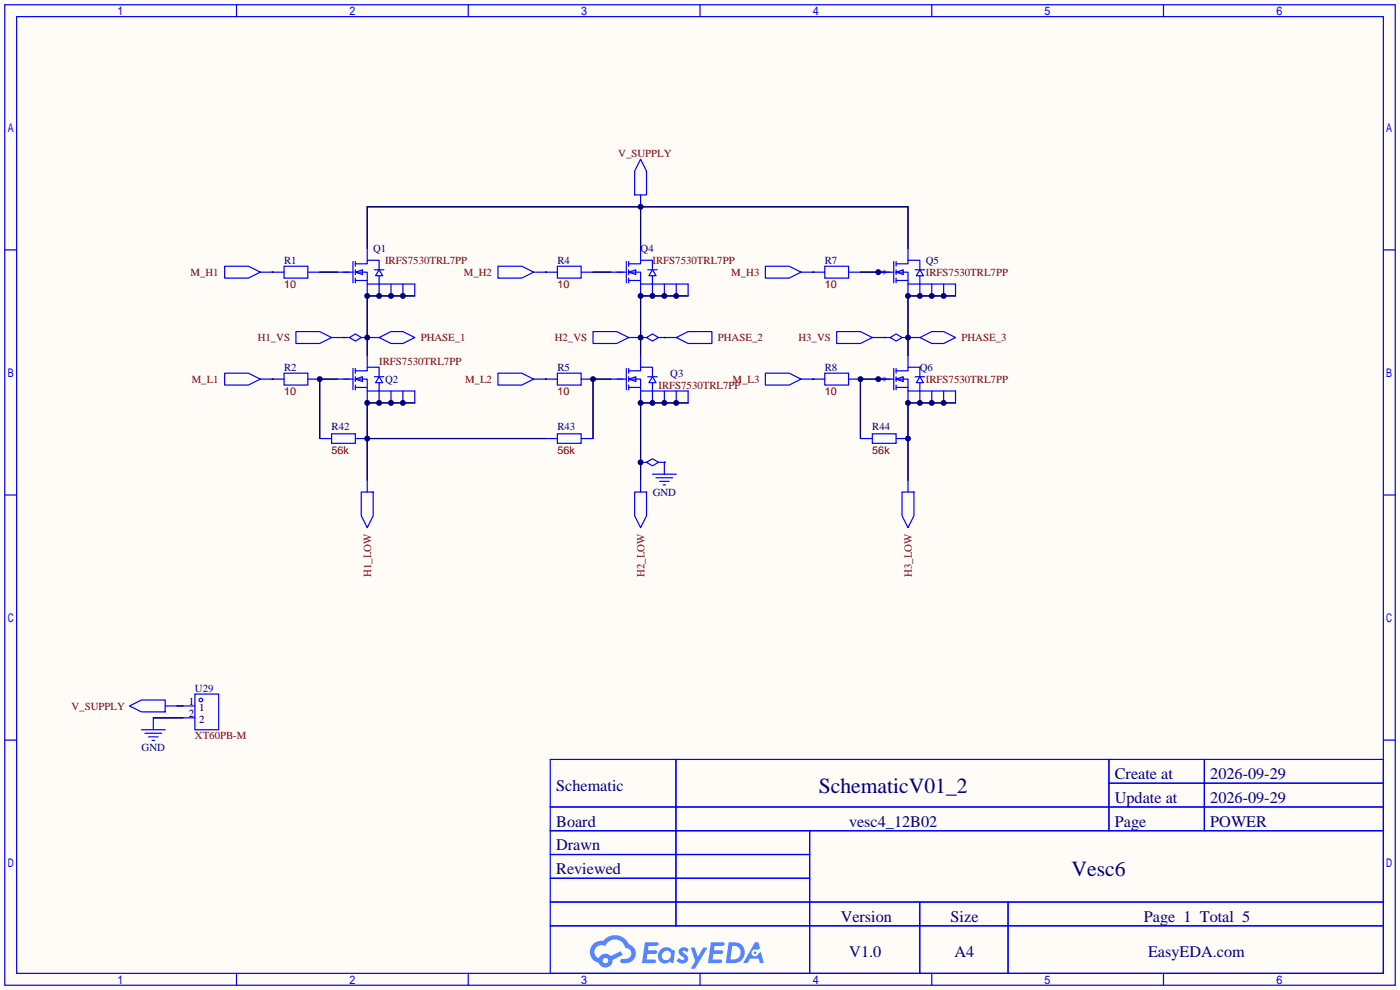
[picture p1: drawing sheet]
<svg xmlns="http://www.w3.org/2000/svg" width="299mm" height="212mm" viewBox="0 0 299 212" stroke-linecap="round" stroke-linejoin="round" font-family="sans-serif">
<path d="M0 0h299.2v211.6h-299.2z" fill="#fffcf7"/>
<g fill="#999">
<circle cx="189" cy="58.2" r=".51"/>
<circle cx="189" cy="81" r=".51"/>
</g>
<g fill="none" stroke="#00f" stroke-width=".25">
<path d="M1 1h297.2v209.6h-297.2zM3.6 3.6h292.1v204.4h-292.1zM50.5 1v2.6M100.1 1v2.6M149.6 1v2.6M199.1 1v2.6M248.7 1v2.6M1 53.4h2.6M295.7 53.4h2.5M1 105.8h2.6M295.7 105.8h2.5M1 158.2h2.6"/>
<path d="M295.7 158.2h2.5M117.6 162.3h178.1v45.7h-178.1zM117.6 172.5h178.1M117.6 177.5h178.1M144.5 162.3v35.6M173 177.5v30.5M237 162.3v15.2M237 167.4h58.7M257.4 162.3v15.2M117.6 182.6h55.4M117.6 192.8h178.1M117.6 187.7h55.4"/>
<path d="M117.6 197.9h178.1M196.6 192.8v15.2M215.4 192.8v15.2M50.5 208v2.6M100.1 208v2.6M149.6 208v2.6M199.1 208v2.6M248.7 208v2.6"/>
</g>
<g fill="#5487ff">
<path d="M145.3 202.7a1.3 1.3 0 0 1 1.9 .3l-.4 .6a.54 .54 0 0 0-.9-.2l.1 .2a1.34 1.34 0 0 1 .9 1.8 1.47 1.47 0 0 1-2.3-.1l.5-.6 .8 .5a.31 .31 0 0 0 .4-.3 .31 .31 0 0 0-.3-.4 1.12 1.12 0 0 1-.7-1.8z"/>
<path d="M147.6 202.5h.9l.6 2 1.2-2h.9l-2.7 4.6h-.9l1-1.7z"/>
<path d="M137.8 201.4h1.7a1.31 1.31 0 0 1 1.2 .2 .4 .4 0 0 1-.3 .5l-1.8 .1-.1 .9h1.6a.4 .4 0 0 1 .4 .4 .4 .4 0 0 1-.5 .4h-1.6l-.2 1.2h1.4a.46 .46 0 0 1 .5 0 .46 .46 0 0 1 .1 .5l-.4 .2h-2.6z"/>
<path d="M151.9 201.4h1.7a1.32 1.32 0 0 1 1.2 .2 .39 .39 0 0 1-.3 .5l-1.8 .1-.1 .9h1.6a.4 .4 0 0 1 .4 .4 .4 .4 0 0 1-.4 .4h-1.7l-.2 1.2h1.4a.46 .46 0 0 1 .5 0 .46 .46 0 0 1 .1 .5l-.4 .2h-2.6z"/>
<path d="M161.3 201.4h.8l.3 1.3-.6 .4a.75 .75 0 0 0-1.1 .3 .75 .75 0 0 0 .5 1 .75 .75 0 0 0 .9-.7l.5-.2 .6 2.3h-.8l-.3-.9h-1.8l-.5 .9h-1z"/>
<path d="M155.7 201.4l-.6 4.4h1.5a2.27 2.27 0 0 0 2.6-2.2 2.27 2.27 0 0 0-2.7-2.2zM156.5 202.1a1.5 1.5 0 0 1 1.8 1.6 1.5 1.5 0 0 1-1.9 1.4h-.3z"/>
<path d="M141.2 203a1.6 1.6 0 0 0-.3 2.3 1.6 1.6 0 0 0 2.3 .2l.7 .3 .3-2.4-.1-.3-.5-.1a1.58 1.58 0 0 0-2.4 0zM141.8 203.5a.98 .98 0 0 1 1.6 .4 .98 .98 0 0 1-1.1 1.3 .94 .94 0 0 1-.9-.7 .94 .94 0 0 1 .4-1z"/>
<path d="M126.8 201.8a2.37 2.37 0 0 0 1.1 4 1.54 1.54 0 0 0 1.8 1 1.54 1.54 0 0 0 1.2-1.6l2.2-1.1-.5-.8-2 1a1.57 1.57 0 0 0-2.7 .5 1.5 1.5 0 0 1-.7-2.1 1.5 1.5 0 0 1 2.2-.5 2.23 2.23 0 0 1 2.3-1.4 2.23 2.23 0 0 1 2 1.8 1.16 1.16 0 0 1 1.2 1.1 1.16 1.16 0 0 1-1.1 1.2h-.7a.47 .47 0 0 0-.5 .4 .47 .47 0 0 0 .4 .5 2.17 2.17 0 0 0 2.5-.9 2.17 2.17 0 0 0-.3-2.7l-.8-.4a3.2 3.2 0 0 0-5.5-.7l-1.1 .1zM128.8 205.3a.6 .6 0 0 1 1.2 0 .6 .6 0 0 1-1.2 0z"/>
<circle cx="161.4" cy="203.6" r=".28"/>
</g>
<g fill="none" stroke="#00f" stroke-width=".25">
<path d="M136.9 34l1.3 2.6v5.1h-2.6v-5.1zM48 56.9h5.1l2.5 1.3-2.5 1.2h-5.1zM55.6 58.2h5.1M60.7 56.9h5.1v2.5h-5.1zM65.8 58.2h2.5M72.1 58.2h3.3M75.4 55.9v4.6M75.9 58.2l1.6-.5v1zM75.9 56.4h2.6v-.8h2.5v2.1M75.9 58.2h2.6v2.5h2.5v-1.8M75.9 59.9h2.6M75.9 55.9v1"/>
<path d="M75.9 57.7v1M75.9 59.4v1.1M78.5 53.1v2.5M80 57.7h2M81 57.7l.8 1.2h-1.5zM106.4 56.9h5.1l2.5 1.3-2.5 1.2h-5.1zM114 58.2h5.1M119.1 56.9h5.1v2.5h-5.1zM124.2 58.2h2.5M130.6 58.2h3.3M133.9 55.9v4.6M134.4 58.2l1.5-.5v1z"/>
<path d="M134.4 56.4h2.5v-.8h2.5v2.1M134.4 58.2h2.5v2.5h2.5v-1.8M134.4 59.9h2.5M134.4 55.9v1M134.4 57.7v1M134.4 59.4v1.1M136.9 41.7v2.5M136.9 53.1v2.5M138.4 57.7h2.1M139.4 57.7l.8 1.2h-1.5zM163.6 56.9h5.1l2.5 1.3-2.5 1.2h-5.1zM171.2 58.2h5.1"/>
<path d="M176.3 56.9h5.1v2.5h-5.1zM181.4 58.2h2.5M187.7 58.2h3.3M191 55.9v4.6M191.5 58.2l1.5-.5v1zM191.5 56.4h2.6v-.8h2.5v2.1M191.5 58.2h2.6v2.5h2.5v-1.8M191.5 59.9h2.6M191.5 55.9v1M191.5 57.7v1M191.5 59.4v1.1M194.1 53.1v2.5"/>
<path d="M195.6 57.7h2M196.6 57.7l.8 1.2h-1.6zM48 79.8h5.1l2.5 1.2-2.5 1.3h-5.1zM60.7 79.8h5.1v2.5h-5.1zM63.2 70.9h5.1l2.6 1.2-2.6 1.3h-5.1zM70.9 72.1h3.8M74.7 72.1l1.2-.7 1.3 .7-1.3 .8zM75.4 78.7v4.6M75.9 79.2h2.6v-.7h2.5v2M75.9 78.7v1.1M77.2 72.1h3.8M78.5 60.7v2.5"/>
<path d="M78.5 75.9v2.6M81 72.1l2.6-1.2h2.5l2.5 1.2-2.5 1.3h-2.5zM81 63.2v-2.5h7.6v2.5M83.6 60.7v2.5M86.1 60.7v2.5M106.4 79.8h5.1l2.5 1.2-2.5 1.3h-5.1zM119.1 79.8h5.1v2.5h-5.1zM126.7 70.9h5.1l2.6 1.2-2.6 1.3h-5.1zM133.9 78.7v4.6M134.4 79.2h2.5v-.7h2.5v2M134.4 72.1h3.8M134.4 78.7v1.1"/>
<path d="M136.9 60.7v2.5M136.9 75.9v2.6M138.2 72.1l1.2-.7 1.3 .7-1.3 .8zM139.4 63.2v-2.5h7.7v2.5M140.7 72.1h3.8M142 60.7v2.5M144.5 72.1l2.6-1.2h5v2.5h-5zM144.5 60.7v2.5M163.6 79.8h5.1l2.5 1.2-2.5 1.3h-5.1zM176.3 79.8h5.1v2.5h-5.1zM178.8 70.9h5.1l2.5 1.2-2.5 1.3h-5.1zM186.4 72.1h3.8"/>
<path d="M190.2 72.1l1.3-.7 1.3 .7-1.3 .8zM191 78.7v4.6M191.5 79.2h2.6v-.7h2.5v2M191.5 78.7v1.1M192.8 72.1h3.8M194.1 60.7v2.5M194.1 75.9v2.6M196.6 72.1l2.5-1.2h2.6l2.5 1.2-2.5 1.3h-2.6zM196.6 63.2v-2.5h7.6v2.5M199.1 60.7v2.5M201.7 60.7v2.5M55.6 81h5.1"/>
<path d="M65.8 81h2.5M68.3 93.7h2.6M70.9 92.7h5v2h-5zM72.1 81h3.3M75.9 81l1.6-.5v1zM75.9 81h2.6v2.6h2.5v-1.8M75.9 80.5v1M75.9 82.3v1M75.9 82.8h2.6M75.9 93.7h2.6M78.5 83.6v2.5M80 80.5h2"/>
<path d="M81 80.5l.8 1.3h-1.5zM81 86.1v-2.5h7.6v2.5M83.6 83.6v2.5M86.1 83.6v2.5M114 81h5.1M116.6 93.7h2.5M119.1 92.7h5.1v2h-5.1zM124.2 81h2.5M124.2 93.7h2.5M130.6 81h3.3M134.4 81l1.5-.5v1zM134.4 81h2.5v2.6h2.5v-1.8"/>
<path d="M134.4 82.8h2.5M134.4 80.5v1M134.4 82.3v1M136.9 83.6v2.5M136.9 98.8h1.3M138.2 98.8l1.2-.8 1.3 .8-1.3 .8zM138.4 80.5h2.1M139.4 80.5l.8 1.3h-1.5zM139.4 86.1v-2.5h7.7v2.5M140.7 98.8h1.3v2.5M142 83.6v2.5M144.5 83.6v2.5"/>
<path d="M171.2 81h5.1M181.4 81h2.5M183.9 93.7h2.5M186.4 92.7h5.1v2h-5.1zM187.7 81h3.3M191.5 81l1.5-.5v1zM191.5 81h2.6v2.6h2.5v-1.8M191.5 82.8h2.6M191.5 80.5v1M191.5 82.3v1M191.5 93.7h2.6M194.1 83.6v2.5"/>
<path d="M195.6 80.5h2M196.6 80.5l.8 1.3h-1.6zM196.6 86.1v-2.5h7.6v2.5M199.1 83.6v2.5M201.7 83.6v2.5M77.2 105.2h2.6v5l-1.3 2.6-1.3-2.6zM78.5 102.6v2.6M135.6 105.2h2.6v5l-1.3 2.6-1.3-2.6zM136.9 102.6v2.6M139.4 101.3h5.1M140.2 102.1h3.6M141 102.9h2"/>
<path d="M141.7 103.6h.5M192.8 105.2h2.5v5l-1.2 2.6-1.3-2.6zM194.1 102.6v2.6M27.7 150.9l2.5-1.3h5.1v2.5h-5.1zM30.2 156h5.1M31 156.7h3.5M31.7 157.5h2.1M32.5 158.2h.5M32.8 153.4v2.6M35.3 150.9h2.5M39.1 150.9h2.6M39.1 153.4h2.6"/>
<path d="M41.7 148.3h5v7.7h-5z"/>
<circle cx="42.9" cy="149.6" r=".38"/>
</g>
<g fill="none" stroke="#000080" stroke-width=".25">
<path d="M58.2 58.2h.1M68.3 58.2h3.8M78.5 53.1v-8.9h115.6v8.9M116.6 58.2h.1M126.7 58.2h3.9M136.9 44.2v8.9M173.7 58.2h.1M183.9 58.2h5.1M73.4 72.1h.1M88.6 63.2h-10.1v12.7M142 72.1h.1M147.1 63.2h-10.2v12.7"/>
<path d="M189 72.1h.1M204.2 63.2h-10.1v12.7M58.2 81h.1M72.1 81h-3.8v12.7M78.5 93.7h38.1M88.6 86.1h-10.1v16.5M116.6 81h.1M130.6 81h-3.9v12.7M142 98.8h.1M147.1 86.1h-10.2v16.5M173.7 81h.1M189 81h-5.1v12.7"/>
<path d="M204.2 86.1h-10.1v16.5M32.8 153.4h6.3M37.8 150.9h1.3"/>
</g>
<g fill="#000080">
<circle cx="68.3" cy="81" r=".63"/>
<circle cx="78.5" cy="86.1" r=".63"/>
<circle cx="78.5" cy="93.7" r=".63"/>
<circle cx="81" cy="86.1" r=".63"/>
<circle cx="83.6" cy="86.1" r=".63"/>
<circle cx="86.1" cy="86.1" r=".63"/>
<circle cx="78.5" cy="72.1" r=".63"/>
<circle cx="78.5" cy="63.2" r=".63"/>
<circle cx="81" cy="63.2" r=".63"/>
<circle cx="83.6" cy="63.2" r=".63"/>
<circle cx="86.1" cy="63.2" r=".63"/>
<circle cx="126.7" cy="81" r=".63"/>
<circle cx="136.9" cy="86.1" r=".63"/>
<circle cx="136.9" cy="98.8" r=".63"/>
<circle cx="144.5" cy="86.1" r=".63"/>
<circle cx="142" cy="86.1" r=".63"/>
<circle cx="139.4" cy="86.1" r=".63"/>
<circle cx="136.9" cy="72.1" r=".63"/>
<circle cx="136.9" cy="63.2" r=".63"/>
<circle cx="139.4" cy="63.2" r=".63"/>
<circle cx="142" cy="63.2" r=".63"/>
<circle cx="144.5" cy="63.2" r=".63"/>
<circle cx="187.7" cy="58.2" r=".63"/>
<circle cx="183.9" cy="81" r=".63"/>
<circle cx="187.7" cy="81" r=".63"/>
<circle cx="194.1" cy="86.1" r=".63"/>
<circle cx="196.6" cy="86.1" r=".63"/>
<circle cx="199.1" cy="86.1" r=".63"/>
<circle cx="201.7" cy="86.1" r=".63"/>
<circle cx="194.1" cy="93.7" r=".63"/>
<circle cx="194.1" cy="72.1" r=".63"/>
<circle cx="194.1" cy="63.2" r=".63"/>
<circle cx="196.6" cy="63.2" r=".63"/>
<circle cx="199.1" cy="63.2" r=".63"/>
<circle cx="201.7" cy="63.2" r=".63"/>
<circle cx="136.9" cy="44.2" r=".63"/>
</g>
<g font-size="4.6" fill="#000080">
<text x="175" y="169.4">SchematicV01_2</text>
<text x="229" y="187.2">Vesc6</text>
</g>
<g font-size="3.5" fill="#000080">
<text x="238.3" y="166.5">Create at</text>
<text x="258.7" y="166.5">2026-09-29</text>
<text x="118.9" y="169.1">Schematic</text>
<text x="238.3" y="171.6">Update at</text>
<text x="258.7" y="171.6">2026-09-29</text>
<text x="118.9" y="176.7">Board</text>
<text x="181.5" y="176.7">vesc4_12B02</text>
<text x="238.3" y="176.7">Page</text>
<text x="258.7" y="176.7">POWER</text>
<text x="118.9" y="181.8">Drawn</text>
<text x="118.9" y="186.8">Reviewed</text>
<text x="179.7" y="197">Version</text>
<text x="203.2" y="197">Size</text>
<text x="244.5" y="197">Page 1 Total 5</text>
<text x="181.5" y="204.6">V1.0</text>
<text x="204" y="204.6">A4</text>
<text x="245.4" y="204.6">EasyEDA.com</text>
</g>
<g font-size="2.3" fill="#800000">
<text x="132.1" y="33.6">V_SUPPLY</text>
<text x="40.7" y="59">M_H1</text>
<text x="82.3" y="56.4">IRFS7530TRL7PP</text>
<text x="99.1" y="59">M_H2</text>
<text x="139.4" y="56.4">IRFS7530TRL7PP</text>
<text x="156.3" y="59">M_H3</text>
<text x="197.9" y="59">IRFS7530TRL7PP</text>
<text x="60.7" y="61.5">10</text>
<text x="119.1" y="61.5">10</text>
<text x="176.3" y="61.5">10</text>
<text x="55.1" y="72.9">H1_VS</text>
<text x="89.9" y="72.9">PHASE_1</text>
<text x="118.6" y="72.9">H2_VS</text>
<text x="153.4" y="72.9">PHASE_2</text>
<text x="170.6" y="72.9">H3_VS</text>
<text x="205.5" y="72.9">PHASE_3</text>
<text x="41" y="81.8">M_L1</text>
<text x="81" y="78">IRFS7530TRL7PP</text>
<text x="99.4" y="81.8">M_L2</text>
<text x="140.7" y="83.1">IRFS7530TRL7PP</text>
<text x="156.5" y="81.8">M_L3</text>
<text x="197.9" y="81.8">IRFS7530TRL7PP</text>
<text x="60.7" y="84.4">10</text>
<text x="119.1" y="84.4">10</text>
<text x="176.3" y="84.4">10</text>
<text x="70.9" y="97.1">56k</text>
<text x="119.1" y="97.1">56k</text>
<text x="186.4" y="97.1">56k</text>
<text x="79.3" y="123.3" transform="rotate(-90 79.3 123.3)">H1_LOW</text>
<text x="137.7" y="123.3" transform="rotate(-90 137.7 123.3)">H2_LOW</text>
<text x="194.9" y="123.3" transform="rotate(-90 194.9 123.3)">H3_LOW</text>
<text x="15.3" y="151.7">V_SUPPLY</text>
<text x="41.7" y="158">XT60PB-M</text>
</g>
<g font-size="2.3" fill="#000080">
<text x="79.8" y="53.9">Q1</text>
<text x="136.9" y="53.9">Q4</text>
<text x="60.7" y="56.4">R1</text>
<text x="119.1" y="56.4">R4</text>
<text x="176.3" y="56.4">R7</text>
<text x="197.9" y="56.4">Q5</text>
<text x="60.7" y="79.3">R2</text>
<text x="82.3" y="81.8">Q2</text>
<text x="119.1" y="79.3">R5</text>
<text x="143.3" y="80.6">Q3</text>
<text x="176.3" y="79.3">R8</text>
<text x="196.6" y="79.3">Q6</text>
<text x="70.9" y="92">R42</text>
<text x="119.1" y="92">R43</text>
<text x="186.4" y="92">R44</text>
<text x="139.5" y="106">GND</text>
<text x="41.7" y="147.9">U29</text>
<text x="30.3" y="160.6">GND</text>
</g>
<g font-size="2.3">
<text x="40.4" y="150.6">1</text>
<text x="40.4" y="153.2">2</text>
<text x="42.6" y="151.9">1</text>
<text x="42.6" y="154.5">2</text>
</g>
</svg>
